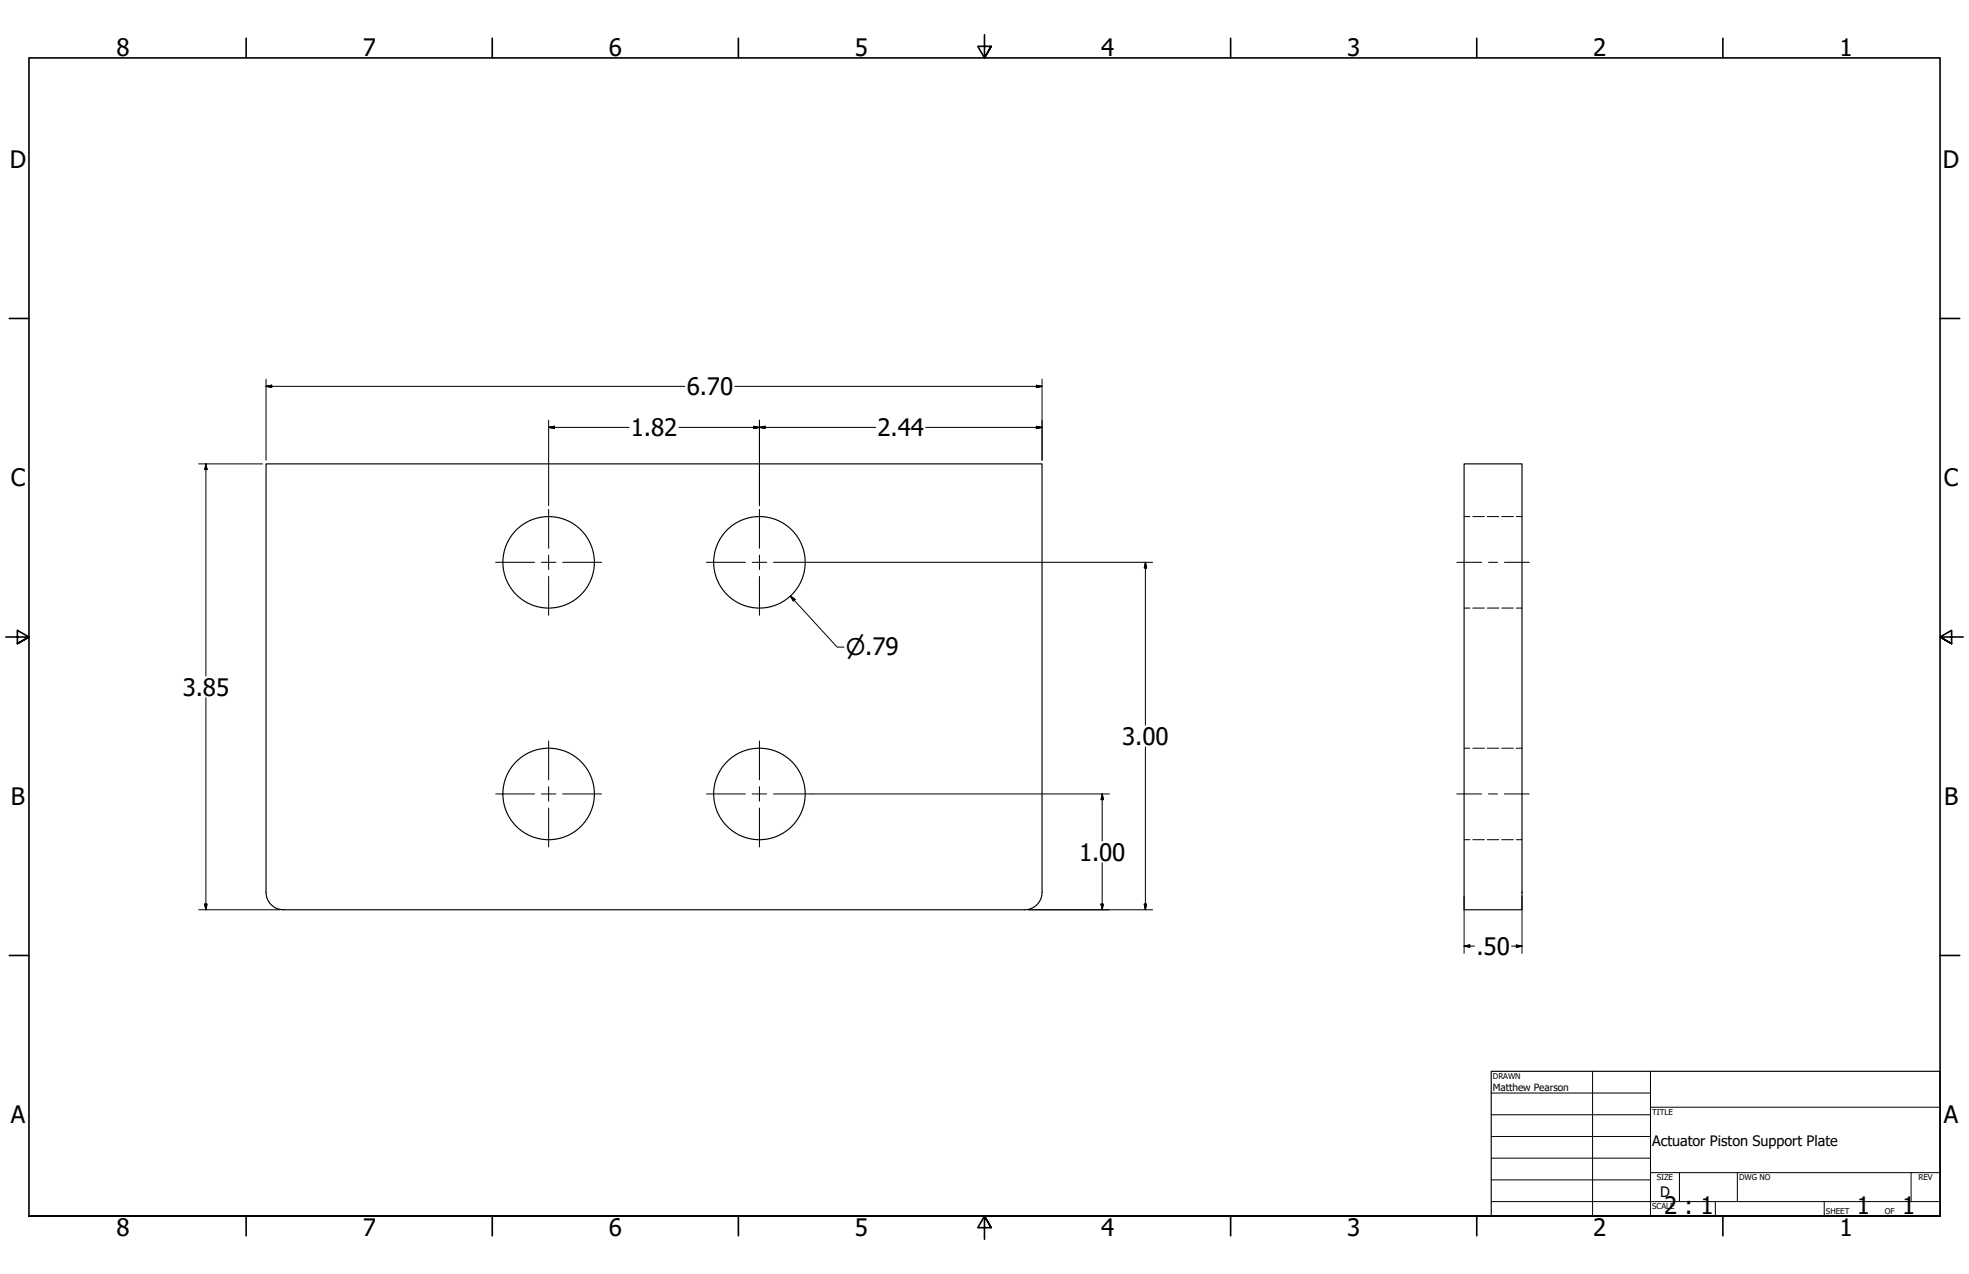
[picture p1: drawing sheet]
<svg xmlns="http://www.w3.org/2000/svg" width="864mm" height="559mm" viewBox="0 0 864 559" stroke-linecap="round" stroke-linejoin="round" font-family="sans-serif">
<!-- layer: Visible (ANSI) -->
<g fill="none" stroke="#000" stroke-width=".51">
<path d="M116.7 203.5h340.3v187.9a7.6 7.6 0 0 1-7.6 7.6h-325.1a7.6 7.6 0 0 1-7.6-7.6zM642.1 203.5h25.4v195.5h-25.4z"/>
<circle cx="240.6" cy="246.6" r="20.1"/>
<circle cx="333.1" cy="246.6" r="20.1"/>
<circle cx="240.6" cy="348.2" r="20.1"/>
<circle cx="333.1" cy="348.2" r="20.1"/>
</g>
<!-- layer: Hidden (ANSI) -->
<g fill="none" stroke="#000" stroke-width=".44">
<path d="M642.1 226.6h2.6M646 226.6h5M652.3 226.6h5.1M658.7 226.6h5M665 226.6h2.5M642.1 266.7h2.6M646 266.7h5M652.3 266.7h5.1M658.7 266.7h5M665 266.7h2.5M642.1 328.2h2.6M646 328.2h5"/>
<path d="M652.3 328.2h5.1M658.7 328.2h5M665 328.2h2.5M642.1 368.3h2.6M646 368.3h5M652.3 368.3h5.1M658.7 368.3h5M665 368.3h2.5"/>
</g>
<!-- layer: Border (ANSI) -->
<g fill="none" stroke="#000" stroke-width=".71">
<path d="M107.9 16.8v8.6M215.9 16.8v8.6M323.8 16.8v8.6M431.8 15.2v10.2l-2.9-5.1h5.8l-2.9 5.1 2.9-5.1M539.8 16.8v8.6M647.7 16.8v8.6M755.6 16.8v8.6M4.1 139.7h8.6M850.9 139.7h8.6M2.5 279.4h10.2l-5.1-2.9v5.8l5.1-2.9-5.1 2.9M861.1 279.4h-10.2l5.1-2.9v5.8l-5.1-2.9 5.1 2.9M4.1 419.1h8.6"/>
<path d="M850.9 419.1h8.6M12.7 533.4v-508h838.2v508h-838.2h838.2M107.9 533.4v8.6M215.9 533.4v8.6M323.8 533.4v8.6M434.7 538.5l-2.9-5.1 2.9 5.1h-5.8l2.9-5.1v10.2M539.8 533.4v8.6M647.7 533.4v8.6M755.6 533.4v8.6"/>
</g>
<!-- layer: Title (ANSI) -->
<g fill="none" stroke="#000" stroke-width=".44">
<path d="M654 479.4h69.9M698.5 469.9v63.5M723.9 469.9v63.5M654 488.9h69.9M654 498.5h69.9M723.9 485.6h127M654 508h69.9M654 517.5h69.9M723.9 514.3h127M736.6 514.3v12.7M762 514.3v12.7M838.2 514.3v12.7"/>
<path d="M654 527h196.9M752.3 527v6.4M800.1 527v6.4"/>
</g>
<path d="M654 469.9h196.9v63.5h-196.9z" fill="none" stroke="#000" stroke-width=".51"/>
<!-- layer: Center Mark (ANSI) -->
<g fill="none" stroke="#000" stroke-width=".44">
<path d="M240.6 223.4v17.1M333.1 223.4v17.1M217.4 246.6h17.1M237.5 246.6h6.3M240.6 243.5v6.3M240.6 252.8v17.1M246.8 246.6h17.1M309.8 246.6h17.1M329.9 246.6h6.4M333.1 243.5v6.3M333.1 252.8v17.1M339.3 246.6h17"/>
<path d="M240.6 325v17.1M333.1 325v17.1M217.4 348.2h17.1M237.5 348.2h6.3M240.6 345.1v6.3M240.6 354.4v17.1M246.8 348.2h17.1M309.8 348.2h17.1M329.9 348.2h6.4M333.1 345.1v6.3M333.1 354.4v17.1M339.3 348.2h17"/>
</g>
<!-- layer: Centerline (ANSI) -->
<path d="M639 246.6h10.9M652.9 246.6h3.9M659.8 246.6h10.9M639 348.2h10.9M652.9 348.2h3.9M659.8 348.2h10.9" fill="none" stroke="#000" stroke-width=".44"/>
<!-- layer: Dimension (ANSI) -->
<g fill="none" stroke="#000" stroke-width=".44">
<path d="M116.7 169.5l2.5-.5v1zM116.7 169.5h183.7M116.7 166.3v35.6M322.3 169.5h134.7M454.5 169l2.5 .5-2.5 .5zM457 166.3v35.6M240.6 187.5l2.5-.5v1zM240.6 187.5h35.3M240.6 184.3v37.5M297.8 187.5h86.3M330.6 187l2.5 .5-2.5 .5zM333.1 187.5l2.5-.5v1z"/>
<path d="M333.1 184.3v37.5M406 187.5h51M454.5 187l2.5 .5-2.5 .5zM87.1 203.5h28M90.3 203.5l.5 2.5h-1zM90.3 203.5v93M356.3 246.6h149.2M502.4 246.6l.5 2.5h-1zM502.4 246.6v71.5M346.6 261.4l2.1 1.5-.7 .7zM346.6 261.4l20.6 22.4h3M90.3 306v93"/>
<path d="M502.4 327.6v71.4M356.3 348.2h130.3M483.4 348.2l.5 2.5h-1zM483.4 348.2v20.7M483.4 378.4v20.6M87.1 399h35.6M89.8 396.5h1l-.5 2.5zM451 399h54.5M482.9 396.5h1l-.5 2.5zM501.9 396.5h1l-.5 2.5zM642.1 393v25.2M667.5 393v25.2"/>
<path d="M642.1 415l2.5-.5v1zM642.1 415h4.6M663 415h4.5M665 414.5l2.5 .5-2.5 .5z"/>
</g>
<g fill="#000" stroke="#000" stroke-width=".44">
<path d="M116.7 169.5l2.5-.5zM116.7 169.5l2.5-.5v1zM454.5 170l2.5-.5zM454.5 169l2.5 .5-2.5 .5zM240.6 187.5l2.5-.5zM240.6 187.5l2.5-.5v1zM330.6 188l2.5-.5zM330.6 187l2.5 .5-2.5 .5zM333.1 187.5l2.5-.5zM333.1 187.5l2.5-.5v1zM454.5 188l2.5-.5zM454.5 187l2.5 .5-2.5 .5z"/>
<path d="M90.3 203.5l.5 2.5zM90.3 203.5l.5 2.5h-1zM502.4 246.6l.5 2.5zM502.4 246.6l.5 2.5h-1zM346.6 261.4l2.1 1.5zM346.6 261.4l2.1 1.5-.7 .7zM483.4 348.2l.5 2.5zM483.4 348.2l.5 2.5h-1zM89.8 396.5l.5 2.5zM89.8 396.5h1l-.5 2.5zM482.9 396.5l.5 2.5zM482.9 396.5h1l-.5 2.5z"/>
<path d="M501.9 396.5l.5 2.5zM501.9 396.5h1l-.5 2.5zM642.1 415l2.5-.5zM642.1 415l2.5-.5v1zM665 415.5l2.5-.5zM665 414.5l2.5 .5-2.5 .5z"/>
</g>
<g font-size="10.5">
<text x="51.1" y="24.4">8</text>
<text x="159.1" y="24.4">7</text>
<text x="267" y="24.4">6</text>
<text x="375" y="24.4">5</text>
<text x="482.9" y="24.4">4</text>
<text x="590.9" y="24.4">3</text>
<text x="698.8" y="24.4">2</text>
<text x="806.8" y="24.4">1</text>
<text x="4.3" y="73.7">D</text>
<text x="852.2" y="73.7">D</text>
<text x="301.2" y="173.3">6.70</text>
<text x="276.7" y="191.3">1.82</text>
<text x="384.9" y="191.4">2.44</text>
<text x="4.7" y="213.4">C</text>
<text x="852.6" y="213.4">C</text>
<text x="80.1" y="305.1">3.85</text>
<text x="492.2" y="326.7">3.00</text>
<text x="4.8" y="353.1">B</text>
<text x="852.6" y="353.1">B</text>
<text x="473.3" y="377.4">1.00</text>
<text x="647.5" y="418.8">.50</text>
<text x="4.7" y="492.8">A</text>
<text x="852.5" y="492.8">A</text>
<text x="729.9" y="532.6">2 : 1</text>
<text x="814.4" y="532.6">1</text>
<text x="834.2" y="532.6">1</text>
<text x="51.1" y="542">8</text>
<text x="159.1" y="542">7</text>
<text x="267" y="542">6</text>
<text x="375" y="542">5</text>
<text x="482.9" y="542">4</text>
<text x="590.9" y="542">3</text>
<text x="698.8" y="542">2</text>
<text x="806.8" y="542">1</text>
</g>
<text font-size="10" x="371" y="287.5">⌀.79</text>
<g font-size="6.3">
<text x="724.7" y="502.8">Actuator Piston Support Plate</text>
<text x="728.1" y="524.9">D</text>
</g>
<text font-size="4.4" x="654.8" y="478.6">Matthew Pearson</text>
<g font-size="3.5">
<text x="654.8" y="473.2">DRAWN</text>
<text x="724.7" y="488.9">TITLE</text>
<text x="726.7" y="517.7">SIZE</text>
<text x="762.8" y="517.7">DWG NO</text>
<text x="841.4" y="517.7">REV</text>
<text x="724.7" y="530.4">SCALE</text>
<text x="800.9" y="532.6">SHEET</text>
<text x="826.7" y="532.6">OF</text>
</g>
</svg>
